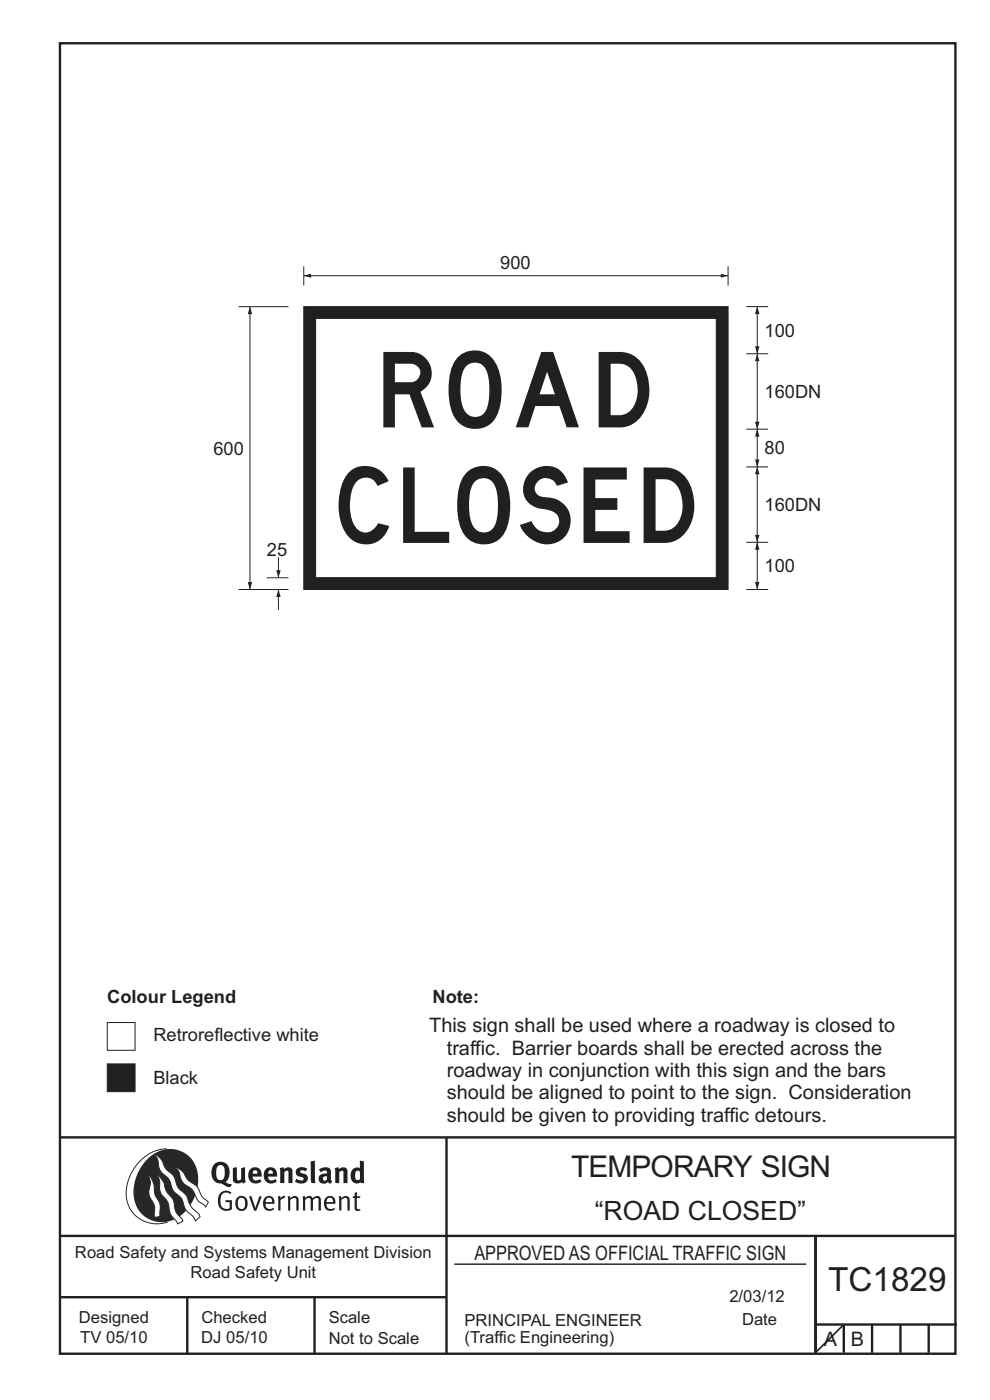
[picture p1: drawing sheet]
<svg xmlns="http://www.w3.org/2000/svg" width="210mm" height="297mm" viewBox="0 0 210 297" stroke-linecap="round" stroke-linejoin="round" font-family="sans-serif">
<g fill="none" stroke="#231f20" stroke-width=".51">
<path d="M12.7 9.2h190v278h-190zM12.7 241.3h190M94.7 241.4v45.8M12.7 275.2h82M12.7 262.2h190.1M39.7 275.2v12M66.7 275.2v12M173 262.1v24.9M173 281h30M179 281v6M185 281v6M191 281v6"/>
<path d="M197 281v6"/>
</g>
<path d="M96.4 268.2h74.6" fill="none" stroke="#231f20" stroke-width=".21"/>
<path d="M35.4 243.7a9.5 9.5 0 0 0-8.6 10.4 6.5 6.5 0 0 0 8.8 5.1" fill="none" stroke="#2a2723" stroke-width=".21"/>
<path d="M31.3 245.9a6.1 6.1 0 0 1 7.3-1.6 6.1 6.1 0 0 1 3.4 6.6 8.8 8.8 0 0 1-7.2 8.4 6.1 6.1 0 0 1-6.4-7.5 10.5 10.5 0 0 1 2.9-5.9z" fill-rule="evenodd" fill="#2a2723"/>
<g fill="#fff" stroke="#2a2723" stroke-width=".21">
<path d="M31.6 249.3l.3 .3 .6 1.2 .4 2.6 1 2 .1 2.7-1.2 .1-.1-2.4-.9-1.8-.2-.7 .3-2.4z" fill-rule="evenodd"/>
<path d="M37.2 247.7l.5 .1 .9 .6 1.3 1.9 1.9 1.5 1.1 2.1 1.3 1.2-.6 1-1.6-1.5-1.2-2.2-2-1.5-.5-.9-.4-1.5z" fill-rule="evenodd"/>
<path d="M32.8 244.9l.4 .1 .9 .8 1 2.1 1.7 1.5 1 2.5 1.6 1.6 1.2 2.5 1.6 1.6 .2 .5-.9 .9-.5-.9-1.6-1.5-1-2.4-1.7-1.7-.9-2.4-1.8-1.7-.3-.9-.3-1.6z" fill-rule="evenodd"/>
<path d="M33.4 249.4l.5 .3 .7 .9 .7 2.1 1.5 1.9 .5 2.5 1.5 1.8v.1l-1.1 .6-1.6-2.1-.6-2.5-1.4-1.9-.3-1v-1.6z" fill-rule="evenodd"/>
</g>
<g fill="#231f20">
<path d="M46.8 253.1l.5-.4 .7-.1 .6 .1 .5 .3-.2 .3-.9-.3-.8 .2-.3 .7-.1 1.1 .1 .6 .3 .5 .5 .3h.6l.4-.1v-1.3h-.8l-.1-.4h1.4v2l-.7 .2-.8 .1-.6-.3-.5-.4-.3-.8-.1-1 .2-.7z" fill-rule="evenodd"/>
<path d="M50.7 254.3l.7-.2 .5 .5 .1 1.2-.2 .4-.3 .2h-.5l-.4-.3-.2-1.1zM50.4 254l-.5 1.1 .3 1.2 .7 .5 1-.1 .4-.4 .2-.5v-.8l-.2-.7-.3-.4-.5-.2h-.6z" fill-rule="evenodd"/>
<path d="M52.8 253.8l.5-.1 .9 2.6 .8-2.5h.5l-1.1 3h-.5z" fill-rule="evenodd"/>
<path d="M56.6 254.2l.4-.1 .4 .1 .2 .3 .1 .5h-1.4zM56.2 254l-.4 1v.7l.3 .6 .4 .4 .5 .2 1.1-.3 .1-.1-.2-.3-.6 .3-.7-.2-.3-.2-.1-.6v-.1h1.9l-.2-1.2-.8-.5-.5 .1z" fill-rule="evenodd"/>
<path d="M58.9 253.8l.5-.1 .1 .5 .4-.4 .6-.1-.2 .5-.4 .1-.4 .3v2.2h-.5z" fill-rule="evenodd"/>
<path d="M61 253.8l.5-.1a.24 .24 0 0 0 .1 .4 .24 .24 0 0 0 .3-.2l.8-.2 .6 .5v2.6h-.4l-.1-2.3-.1-.3-.3-.1-.8 .5v2.2h-.5z" fill-rule="evenodd"/>
<path d="M64.2 253.8l.4-.1a.23 .23 0 0 0 .2 .4 .23 .23 0 0 0 .3-.2l.5-.2 .6 .2a.23 .23 0 0 0 .2 .2 .23 .23 0 0 0 .2-.1l.8-.3 .6 .4 .1 2.7h-.5v-2.3l-.1-.3-.3-.1-.8 .5v2.2h-.5v-2.3l-.1-.3-.3-.1-.8 .4v2.3h-.4z" fill-rule="evenodd"/>
<path d="M69.5 254.2l.5-.1 .4 .1 .3 .8h-1.4zM69.2 254l-.5 1 .1 .7 .2 .6 .4 .4 .4 .2 1.1-.3 .2-.1-.2-.3-.6 .3-.7-.2-.3-.4v-.5h1.9l-.2-1.2-.4-.3-.5-.2-.5 .1z" fill-rule="evenodd"/>
<path d="M71.8 253.8l.5-.1a.24 .24 0 0 0 .1 .4 .24 .24 0 0 0 .4-.2l.7-.2 .6 .5 .1 2.6h-.5v-2.3l-.1-.3-.3-.1-.9 .5v2.2h-.4z" fill-rule="evenodd"/>
<path d="M75.3 253l.5-.1-.1 .9h.8l-.2 .3h-.6v2.2l.2 .2h.5v.3l-.2 .1-.6-.1-.4-.3v-2.4h-.4v-.3h.4z" fill-rule="evenodd"/>
<path d="M46.2 247.4l.4-.2h.4l.6 .6v1.8l-.2 .5-.3 .2h-.8l-.3-.6-.1-1.5zM45.5 246.9l-.4 .7-.2 .8v1l.3 .9 .7 .6 1 .2 1.6 .7 .4-.1 .3-.5h-.6l-.8-.4 .7-1 .2-1.5a1.91 1.91 0 0 0-1.1-1.7 1.91 1.91 0 0 0-2.1 .3z" fill-rule="evenodd"/>
<path d="M49.4 247.8l.8-.2 .1 2.5 .1 .2 .3 .1 .5-.3v-2.3l.8-.2v2.6l.2 .5-.7 .3a.39 .39 0 0 0-.7 0h-.8l-.5-.4z" fill-rule="evenodd"/>
<path d="M53.8 248.4l.3-.1h.3l.2 .7h-1zM53.1 248l-.3 .5-.1 .8v.7l.4 .6 .5 .4 .6 .1 .7-.1 .6-.4-.4-.5-.4 .3h-.5l-.4-.2-.2-.3v-.3h1.9l-.1-1-.3-.6-1-.4-.5 .1z" fill-rule="evenodd"/>
<path d="M57.1 248.4l.2-.1h.4l.2 .7h-1zM56.4 248l-.3 .6-.2 .8 .2 .7 .3 .5 .5 .4 .6 .1 .6-.1 .6-.4-.3-.5-.6 .3h-.5l-.4-.6v-.2h1.9l-.1-1-.3-.6-.5-.3-.5-.1-.5 .1z" fill-rule="evenodd"/>
<path d="M59.3 247.8l.8-.2 .1 .4 1-.4 .7 .3 .1 .5v2.6h-.8v-2.3l-.3-.3-.6 .3v2.3h-.9z" fill-rule="evenodd"/>
<path d="M63 248l.9-.4 1.3 .3-.3 .6-.9-.2-.3 .2 .1 .3 1 .3 .4 .4v.8l-.4 .6-1.1 .2-1.1-.4 .3-.6 1 .3h.3l.2-.3-.1-.3-1-.3-.4-.3-.2-.6z" fill-rule="evenodd"/>
<path d="M68.6 249.7l.7-.2v.7l-.3 .3-.3-.1-.2-.3zM67.7 248.1l.3 .6 .8-.4 .5 .2a.35 .35 0 0 1 0 .5 .35 .35 0 0 1-.5 0l-1 .4-.2 .9 .2 .4 .3 .3h1.1a.49 .49 0 0 1 .8 .2l.5-.6-.3-.4v-1.7l-.2-.5-.4-.3-.6-.1z" fill-rule="evenodd"/>
<path d="M71 247.8l.8-.2 .1 .4 1-.4 .6 .3 .2 .5v2.6h-.8v-2.3l-.3-.3-.6 .3v2.3h-.9z" fill-rule="evenodd"/>
<path d="M75.6 248.5l.3-.1 .4 .2v1.5l-.3 .2-.4-.1-.2-.3v-.9zM76.3 246.2v1.3a.19 .19 0 0 1 0 .3 .19 .19 0 0 1-.3-.1l-.8 .1-.6 .5-.2 .9 .1 1 .3 .5 .6 .3h.6l.5-.2v.2h.8l-.1-4.6z" fill-rule="evenodd"/>
<path d="M65.9 246.4l.9-.2 .1 4.8h-.8l-.1-.3z" fill-rule="evenodd"/>
</g>
<path d="M22.8 225.7h5.8v5.9h-5.8z" fill-rule="evenodd" fill="#231f20" stroke="#231f20" stroke-width=".21"/>
<path d="M22.8 216.9h5.8v5.9h-5.8z" fill-rule="evenodd" fill="#fff" stroke="#231f20" stroke-width=".21"/>
<path d="M64.4 58.5h90" fill="none" stroke="#231f20" stroke-width=".21"/>
<g fill="#231f20">
<path d="M152.9 58.1l1.5 .4-1.5 .4z"/>
<path d="M64.4 58.5l1.6-.4v.8z"/>
</g>
<path d="M64.4 56.5v4.1M154.4 56.5v4.1M158.3 115h4.7M160.6 115v10" fill="none" stroke="#231f20" stroke-width=".21"/>
<g fill="#231f20">
<path d="M160.2 123.5h.9l-.5 1.6z"/>
<path d="M160.6 115l.5 1.6h-.9z"/>
</g>
<path d="M160.6 65v10" fill="none" stroke="#231f20" stroke-width=".21"/>
<g fill="#231f20">
<path d="M160.2 73.5h.9l-.5 1.6z"/>
<path d="M160.6 65l.5 1.6h-.9z"/>
</g>
<path d="M160.6 99v16" fill="none" stroke="#231f20" stroke-width=".21"/>
<g fill="#231f20">
<path d="M160.2 113.5h.9l-.5 1.6z"/>
<path d="M160.6 99l.5 1.6h-.9z"/>
</g>
<path d="M160.6 75v16" fill="none" stroke="#231f20" stroke-width=".21"/>
<g fill="#231f20">
<path d="M160.2 89.5h.9l-.5 1.6z"/>
<path d="M160.6 75l.5 1.6h-.9z"/>
</g>
<path d="M158.3 65h4.7M158.3 99h4.7M160.6 91v8" fill="none" stroke="#231f20" stroke-width=".21"/>
<g fill="#231f20">
<path d="M160.2 97.5h.9l-.5 1.6z"/>
<path d="M160.6 91l.5 1.6h-.9z"/>
</g>
<path d="M50.6 65.1h10.6M53 65.1v60M158.3 91h4.7M50.6 125.1h10.6M56.6 122.6h4.6" fill="none" stroke="#231f20" stroke-width=".21"/>
<g fill="#231f20">
<path d="M52.6 123.5h.9l-.5 1.6z"/>
<path d="M53 65l.5 1.6h-.9z"/>
</g>
<path d="M59.1 125.1v4.3" fill="none" stroke="#231f20" stroke-width=".21"/>
<path d="M59.1 125l.4 1.6h-.9z" fill="#231f20"/>
<path d="M59.1 118.2v4.3" fill="none" stroke="#231f20" stroke-width=".21"/>
<path d="M58.6 121h.9l-.4 1.6z" fill="#231f20"/>
<path d="M158.3 125.1h4.7" fill="none" stroke="#231f20" stroke-width=".21"/>
<path d="M64.4 65h90v60h-90z" fill-rule="evenodd" fill="#231f20" stroke="#231f20" stroke-width=".21"/>
<path d="M66.9 67.5h85v55h-85z" fill-rule="evenodd" fill="#fff" stroke="#231f20" stroke-width=".21"/>
<path d="M158.3 75h4.7" fill="none" stroke="#231f20" stroke-width=".21"/>
<path d="M179 281l-6 6" fill="none" stroke="#231f20" stroke-width=".35"/>
<g font-size="16" fill="#231f20">
<text x="81.3" y="90.7">ROAD</text>
<text x="71.8" y="115.2">CLOSED</text>
</g>
<text font-size="7.1" fill="#231f20" x="175.7" y="274">TC1829</text>
<text font-size="6.3" fill="#231f20" x="121.2" y="249.8">TEMPORARY SIGN</text>
<text font-size="5.6" fill="#231f20" x="126.2" y="258.7">“ROAD CLOSED”</text>
<g font-size="4.2" fill="#231f20">
<text x="91.1" y="219">This sign shall be used where a roadway is closed to</text>
<text x="94.8" y="223.8">traffic. Barrier boards shall be erected across the</text>
<text x="94.8" y="228.5">roadway in conjunction with this sign and the bars</text>
<text x="94.8" y="233.2">should be aligned to point to the sign. Consideration</text>
<text x="94.8" y="237.9">should be given to providing traffic detours.</text>
<text x="100.6" y="267.2">APPROVED AS OFFICIAL TRAFFIC SIGN</text>
<text x="174.7" y="285.6">A</text>
<text x="180.5" y="285.6">B</text>
</g>
<g font-size="3.9" fill="#231f20">
<text x="106.1" y="57">900</text>
<text x="162.2" y="71.4">100</text>
<text x="162.2" y="84.4">160DN</text>
<text x="45.3" y="96.4">600</text>
<text x="162.2" y="96.3">80</text>
<text x="162.2" y="108.4">160DN</text>
<text x="56.6" y="117.8">25</text>
<text x="162.2" y="121.4">100</text>
<text x="22.7" y="212.8">Colour Legend</text>
<text x="91.7" y="212.8">Note:</text>
<text x="32.5" y="220.9">Retroreflective white</text>
<text x="32.5" y="230">Black</text>
</g>
<g font-size="3.5" fill="#231f20">
<text x="15.9" y="266.8">Road Safety and Systems Management Division</text>
<text x="40.4" y="271.1">Road Safety Unit</text>
<text x="16.7" y="280.6">Designed</text>
<text x="42.7" y="280.6">Checked</text>
<text x="69.7" y="280.6">Scale</text>
<text x="98.5" y="281.3">PRINCIPAL ENGINEER</text>
<text x="154.7" y="276.2">2/03/12</text>
<text x="157.4" y="281.2">Date</text>
<text x="17" y="284.8">TV 05/10</text>
<text x="42.7" y="284.8">DJ 05/10</text>
<text x="69.7" y="285.2">Not to Scale</text>
<text x="98.5" y="284.8">(Traffic Engineering)</text>
</g>
</svg>
